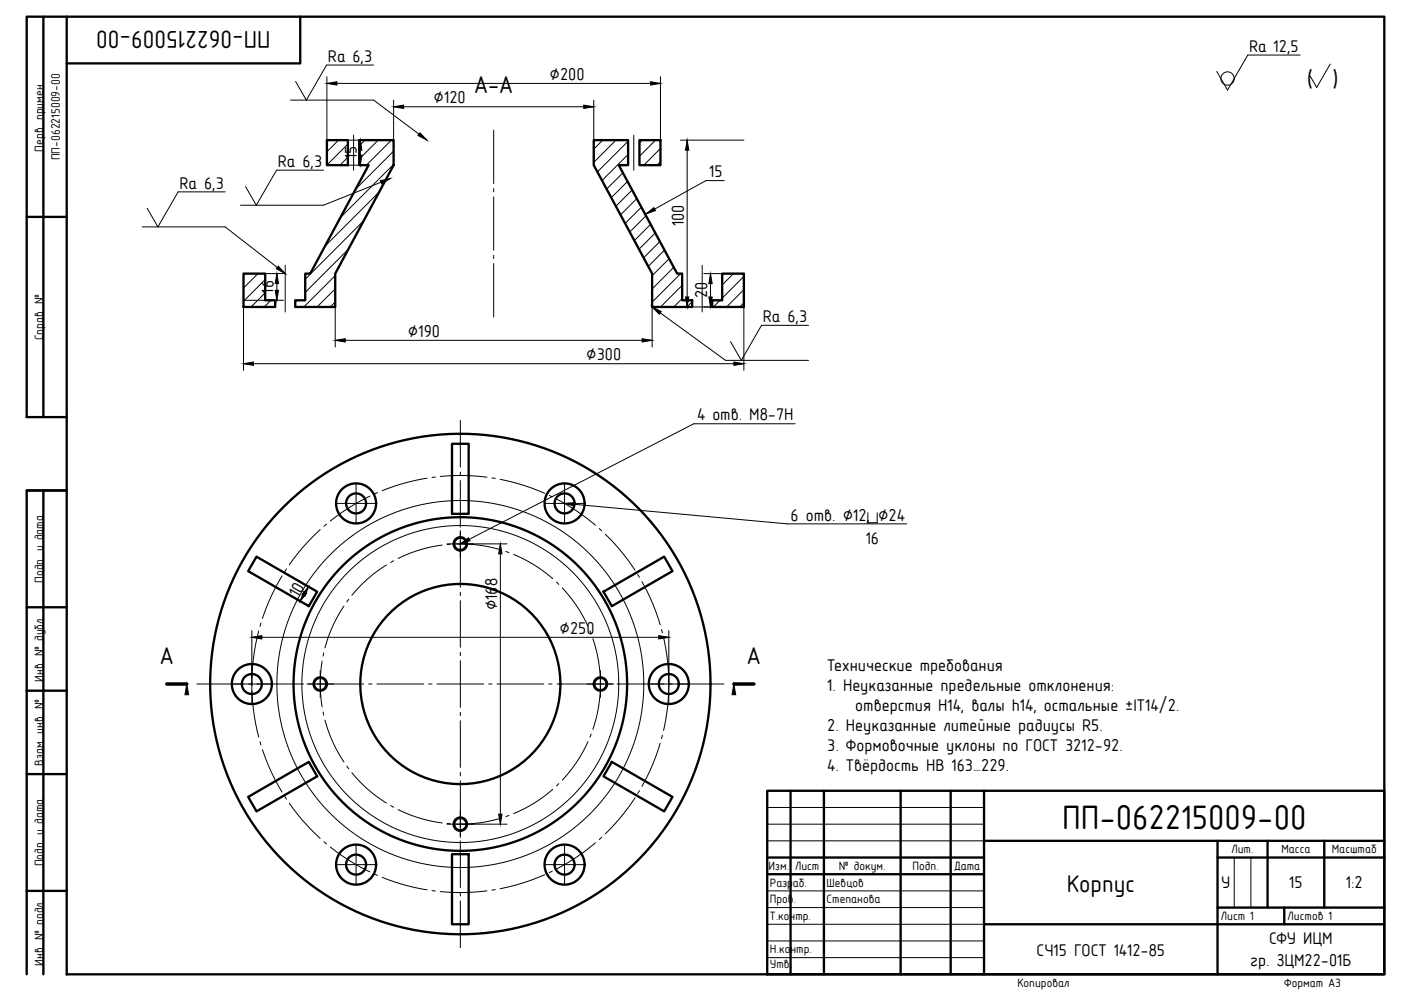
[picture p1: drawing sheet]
<svg xmlns="http://www.w3.org/2000/svg" width="420mm" height="297mm" viewBox="0 0 420 297" stroke-linecap="round" stroke-linejoin="round" font-family="sans-serif">
<g fill="#000" stroke="#000" stroke-width=".3">
<path d="M98 25l3-.5v1zM118 32l3-.5v1zM175 31.5l3 .5-3 .5zM195 24.5l3 .5-3 .5zM107.5 46.5h1l-.5 3zM108 42l.5 3h-1zM114 54.1l3-.6-2.6 1.6zM125.9 39.8l2.1 2.2-2.7-1.4zM206 42l.5 3h-1zM193.6 64.1l2.4-1.9 .5 .9zM82.5 87h1l-.5 3zM83 82l.5 3h-1z"/>
<path d="M83.4 79.8l2.1 2.2-2.7-1.4zM195.5 92l2.7 1.4-.6 .8zM205.5 89h1l-.5 3zM212.5 89h1l-.5 3zM213 82l.5 3h-1zM73 109l3-.5v1zM100.5 102l3-.5v1zM192.5 101.5l3 .5-3 .5zM220 108.5l3 .5-3 .5zM169.3 150.9l3-.3-.1 1zM92.5 175.8l-1.1 2.9-.8-.5zM138 163l2.4-1.8 .5 .9z"/>
<path d="M150 163l.5 3h-1zM75.5 191l3-.5v1zM91.1 177.3l.8 .5-1.9 2.4zM197.5 190.5l3 .5-3 .5zM56 205l.5 3.2h-1zM220 205l.5 3.2h-1.1zM149.5 244h1l-.5 3z"/>
</g>
<g fill="none" stroke="#000" stroke-width=".7">
<path d="M13 5v120M20 5h395v287h-395zM20 5h-12v120h12M90 5v14h-70M98 42h6.3v7.5h-6.3zM107.7 42h10.3v7.5l-17.5 32.5v10h-12v-2h3v-8h1.5l17.5-32.5h-2.8zM178 42h10.3v7.5h-2.8l17.5 32.5h1.5v8h3v2h-12v-10l-17.5-32.5zM191.7 42h6.3v7.5h-6.3zM8 65h12M73 82h6.5v8h3v2h-9.5zM216.5 82h6.5v10h-9.5v-2h3zM135.5 133h5v21h-5z"/>
<path d="M8 147h12h-12v145M13 147v145M76.9 166.8l18.2 10.5-2.5 4.4-18.2-10.5zM180.9 177.3l18.2-10.5 2.5 4.4-18.2 10.5zM8 182h12M8 207h12M8 232h12M74.4 238.8l18.2-10.5 2.5 4.4-18.2 10.5zM183.4 228.3l18.2 10.5-2.5 4.4-18.2-10.5zM230 237h185v55h-185zM237 237v55M247 237v55"/>
<path d="M270 237v55M285 237v55M295 237v55M135.5 256h5v21h-5zM230 257h65M295 252h120M365 257h50M365 252v40M380 252v20M397 252v20M8 267h12M230 262h65"/>
<path d="M295 277h120M365 272h50M385 272v5"/>
<circle cx="106.7" cy="150.9" r="6"/>
<circle cx="106.8" cy="150.9" r="3"/>
<circle cx="169.3" cy="150.9" r="6"/>
<circle cx="169.3" cy="150.9" r="3"/>
<circle cx="138" cy="163" r="2"/>
<circle cx="75.5" cy="205" r="3"/>
<circle cx="75.5" cy="205" r="6"/>
<circle cx="96" cy="205" r="2"/>
<circle cx="138" cy="205" r="30"/>
<circle cx="138" cy="205" r="50"/>
<circle cx="138" cy="205" r="75"/>
<circle cx="180" cy="205" r="2"/>
<circle cx="200.5" cy="205" r="6"/>
<circle cx="200.5" cy="205" r="3"/>
<circle cx="106.7" cy="259.1" r="6"/>
<circle cx="106.7" cy="259.1" r="3"/>
<circle cx="138" cy="247" r="2"/>
<circle cx="169.3" cy="259.1" r="6"/>
<circle cx="169.3" cy="259.1" r="3"/>
</g>
<g fill="none" stroke="#000" stroke-width=".3">
<path d="M112 19.5h-14.1l-6.1 10.5-3.2-5.6M389.7 16.5h-15.6l-6.1 10.5-3.2-5.6M398.8 19.2l-4.1 7-1.9-3.4M87.1 30h24.9l16 12M98 23v19h12M98 25h100M118 30v12M118 32h60M148 39v16M178 30v12M198 23v19M67.5 57.5h-14.1l-6.1 10.5-3.2-5.6"/>
<path d="M97 51h-14.1l-6.1 10.5-3.2-5.6M101.5 42l-3.5 3.5M104.3 47.1l-2.4 2.4M104.3 43.2l-6.3 6.3h12M106 40.5v10.5M108 42v7.5M109.4 42l-1.7 1.7M113.4 42l-5.7 5.7M113.7 57.6l-16.3 16.2M117 53.5l-20 8h-24.9M117.3 42l-7.5 7.5M118 49.3l-16 15.9"/>
<path d="M118 45.3l-11.3 11.3M148 56.5v1M148 59v16M180.7 42l-2.7 2.7M184.7 42l-6.7 6.7M186.7 51.8l-4.8 4.9M188.1 54.4l-4.9 4.8M188.3 46.3l-7.8 7.8M188.3 42.3l-9.2 9.2M189.5 56.9l-4.9 4.9M190 40.5v10.5M190.9 59.5l-4.9 4.9"/>
<path d="M192.6 42l-.9 .9M196.5 42l-4.8 4.8M198 48.5l-1 1M198 44.5l-5 5M204 42h19M206 42v50M217.1 54.1h-5.5l-18 10M42.6 68h24.9l18 14M85.5 79.5v14M104.4 74.7l-12.9 12.9M109 66.1l-17.5 17.6M148 76.5v1"/>
<path d="M148 79v16M192.3 62.1l-4.9 4.9M193.7 64.7l-4.9 4.8M195.1 67.2l-4.9 4.9M196.4 69.8l-4.8 4.9M197.8 72.4l-4.9 4.9M199.2 75l-4.9 4.8M200.6 77.5l-5.1 5.1M210.5 79.5v14M73 92v19M73 82h12M73 90h12"/>
<path d="M73.4 82l-.4 .4M77.3 82l-4.3 4.3M79.5 87.8l-4.2 4.2M79.5 83.8l-6.5 6.5M81.2 90l-2 2M83 82v8M89.1 90l-.6 .6M100.5 90.5l-1.5 1.5M100.5 86.6l-5.4 5.4M100.5 82.6l-9.4 9.4M100.5 92v12M202 80.1l-6.5 6.5"/>
<path d="M204 92h19v19M204 82l-8.5 8.5M204.5 89.5l-2.5 2.5M204.5 85.5l-6.5 6.5M207.5 90.4l-1.6 1.6M211 82h12M213 82v10M215.8 90l-2 2M219.9 82l-3.4 3.4M223 90.8l-1.2 1.2M223 86.8l-5.2 5.2M223 82.8l-6.5 6.5"/>
<path d="M242.4 97.5h-14.1l-6.1 10.5-3.2-5.6M73 109h150M100.5 102h95M195.5 104v-12l22 16h24.9M138 126v14M238.3 127h-30.3l-70 36M96 158.7a61.6 61.6 0 0 0-9.3 10.5M97.9 157.1l-.8 .6M100.7 150.9h12M106.7 144.9v12M110.9 148.7l-6.6 3.7-5.3 3.7M113.2 147.7l-1 .4"/>
<path d="M128 143.3l-7.8 1.8-5.7 2M130.5 143l-1 .1M132 142.8l7.6-.3 6.4 .5M138 141.5v1M138 144v14M138 159v17M147.5 143.2l1 .2M149.9 143.7a61.6 61.6 0 0 1 13.4 4.2M163.3 150.9h12M164.7 148.5l.9 .4M166.9 149.6a61.7 61.7 0 0 1 11.6 7.8M169.3 144.9v12"/>
<path d="M169.3 150.9l66.7 6.1h35.8M179.6 158.4l.8 .7M260.2 153.7v2.9h2.8v-2.9M81.3 175.2l10.4 6M83.8 170.8l10.4 6M84.6 172.6a61.7 61.7 0 0 0-5.9 12.7M85.9 170.5l-.5 .8M92.5 175.8l-2.5 4.4M104.6 179.6l-.6 .8M115.9 169.3a41.7 41.7 0 0 0-10.4 9.1M118 168.1l-.9 .4M132.6 163.4a41.6 41.6 0 0 0-13.2 4"/>
<path d="M134 163h18M135 163.1l-1 .1M136.5 163a41.6 41.6 0 0 1 13.7 1.8M138 177.5v1M150 163v84M151.6 165.3l1 .3M154 166.2a41.6 41.6 0 0 1 11.7 7.2M166.8 174.4l.7 .7M168.6 176.2a41.7 41.7 0 0 1 7.7 11.5M181.5 160.1l4.2 4.5 4.7 6.3M191.2 172.2l.5 .8M192.4 174.3l3.5 7.2 2 5.7"/>
<path d="M75.5 189v22M75.5 191h125M77.6 189.1l-1.3 6.1-.8 7.8M78.2 186.7l-.2 1M96.6 198.1a41.7 41.7 0 0 0 0 13.8M97.1 195.6l-.3 1M103.1 181.6a41.7 41.7 0 0 0-5.7 12.6M138 180v14M138 195.5v1M138 198v14M176.9 189.1l.3 .9M177.7 191.4a41.9 41.9 0 0 1 0 27.2"/>
<path d="M198.3 188.7l.3 .9M198.9 191.1a62.1 62.1 0 0 1 0 27.8M200.5 189v22M59 205h32M75.5 204.5v1M75.5 207l.8 7.8 1.3 6.1M92 205h17M96 201v8M96.8 213.4l.3 1M97.4 215.8a41.7 41.7 0 0 0 5.7 12.6M110.5 205h1M113 205h14"/>
<path d="M128.5 205h1M131 205h14M138 213.5v1M138 216v14M146.5 205h1M149 205h14M164.5 205h1M167 205h17M180 201v8M185 205h32M78 222.3l.2 1M78.7 224.7a61.7 61.7 0 0 0 5.9 12.7"/>
<path d="M85.4 238.7l.5 .8M104 229.6l.6 .8M105.5 231.6a41.7 41.7 0 0 0 10.4 9.1M138 231.5v1M138 234v17M165.7 236.6a41.6 41.6 0 0 1-11.7 7.2M167.5 234.9l-.7 .7M176.3 222.3a41.7 41.7 0 0 1-7.7 11.5M177.2 220l-.3 .9M190.4 239.1l-4.7 6.3-4.2 4.5M191.7 237l-.5 .8M197.9 222.8l-2 5.7-3.5 7.2"/>
<path d="M198.6 220.4l-.3 .9M86.7 240.8a61.6 61.6 0 0 0 9.3 10.5M97.1 252.3l.8 .6M99 253.9l5.3 3.7 6.6 3.7M100.7 259.1h12M106.7 253.1v12M117.1 241.5l.9 .4M119.4 242.6a41.6 41.6 0 0 0 13.2 4M134 247h18M134 246.8l1 .1M138 252v14M150.2 245.2a41.6 41.6 0 0 1-13.7 1.8"/>
<path d="M152.6 244.4l-1 .3M163.3 259.1h12M169.3 253.1v12M178.5 252.6a61.7 61.7 0 0 1-11.6 7.8M180.4 250.9l-.8 .7M230 247h65M230 252h65M230 242h65M370 257v15M375 257v15M112.2 261.9l1 .4M114.5 262.9l5.7 2 7.8 1.8"/>
<path d="M129.5 266.9l1 .1M138 267.5v1M138 270v14M146 267l-6.4 .5-7.6-.3M148.5 266.6l-1 .2M163.3 262.1a61.6 61.6 0 0 1-13.4 4.2M165.6 261.1l-.9 .4M230 277h65M230 272h65M230 267h65M230 287h65M230 282h65"/>
<circle cx="368" cy="23.5" r="2"/>
<circle cx="138" cy="163" r="1.65"/>
<circle cx="96" cy="205" r="1.65"/>
<circle cx="138" cy="205" r="55"/>
<circle cx="138" cy="205" r="47.5"/>
<circle cx="180" cy="205" r="1.65"/>
<circle cx="138" cy="247" r="1.65"/>
</g>
<path d="M50 205h6M220 205h6" fill="none" stroke="#000" stroke-width="1.1"/>
<text font-size="11.9" x="318.4" y="248.4">ПП-062215009-00</text>
<g font-size="8.5">
<text x="81.1" y="9.2" transform="rotate(-180 81.1 9.2)">ПП-062215009-00</text>
<text x="142.2" y="28">А-А</text>
<text x="48" y="199">А</text>
<text x="224" y="199">А</text>
<text x="319.8" y="267.3">Корпус</text>
</g>
<text font-size="8.3" x="391.7" y="26">( )</text>
<g font-size="6">
<text x="374.5" y="15.6">Ra 12,5</text>
<text x="98.3" y="18.6">Ra 6,3</text>
<text x="164.8" y="24">⌀200</text>
<text x="130" y="31">⌀120</text>
<text x="107" y="47.8" transform="rotate(-90 107 47.8)">15</text>
<text x="83.3" y="50.1">Ra 6,3</text>
<text x="212.6" y="53.1">15</text>
<text x="53.8" y="56.6">Ra 6,3</text>
<text x="205" y="67.7" transform="rotate(-90 205 67.7)">100</text>
<text x="82" y="88" transform="rotate(-90 82 88)">16</text>
<text x="212" y="89.4" transform="rotate(-90 212 89.4)">20</text>
<text x="122.3" y="101">⌀190</text>
<text x="228.7" y="96.6">Ra 6,3</text>
<text x="175.8" y="108">⌀300</text>
<text x="209" y="126">4 отв. М8-7Н</text>
<text x="237" y="156">6 отв. ⌀12,</text>
<text x="263.2" y="156">⌀24</text>
<text x="259.5" y="163.1">16</text>
<text x="89.4" y="179.2" transform="rotate(-60 89.4 179.2)">10</text>
<text x="149" y="182.9" transform="rotate(-90 149 182.9)">⌀168</text>
<text x="167.8" y="190">⌀250</text>
<text x="248" y="201">Технические требования</text>
<text x="248" y="207">1. Неуказанные предельные отклонения:</text>
<text x="256.4" y="213">отверстия H14, валы h14, остальные ±IT14/2.</text>
<text x="248" y="219">2. Неуказанные литейные радиусы R5.</text>
<text x="248" y="225">3. Формовочные уклоны по ГОСТ 3212-92.</text>
<text x="248" y="231">4. Твёрдость НВ 163…229.</text>
<text x="366.1" y="266">У</text>
<text x="386.5" y="266">15</text>
<text x="403.5" y="266">1:2</text>
<text x="310.7" y="286.4">СЧ15 ГОСТ 1412-85</text>
<text x="380.5" y="282.9">СФУ ИЦМ</text>
<text x="374.8" y="289.4">гр. ЗЦМ22-01Б</text>
</g>
<g font-size="4.2">
<text x="13" y="45.4" transform="rotate(-90 13 45.4)">Перв. примен.</text>
<text x="18" y="48" transform="rotate(-90 18 48)">ПП-062215009-00</text>
<text x="13" y="102" transform="rotate(-90 13 102)">Справ. №</text>
<text x="13" y="174.6" transform="rotate(-90 13 174.6)">Подп. и дата</text>
<text x="13" y="204.4" transform="rotate(-90 13 204.4)">Инв. № дубл.</text>
<text x="13" y="229.4" transform="rotate(-90 13 229.4)">Взам. инв. №</text>
<text x="369.2" y="255.7">Лит.</text>
<text x="384.1" y="255.7">Масса</text>
<text x="399.3" y="255.7">Масштаб</text>
<text x="13" y="259.6" transform="rotate(-90 13 259.6)">Подп. и дата</text>
<text x="230.4" y="260.7">Изм.</text>
<text x="238.3" y="260.7">Лист</text>
<text x="251.4" y="260.7">№ докум.</text>
<text x="273.5" y="260.7">Подп.</text>
<text x="286.1" y="260.7">Дата</text>
<text x="230.8" y="265.7">Разраб.</text>
<text x="247.8" y="265.7">Шевцов</text>
<text x="230.8" y="270.7">Пров</text>
<text x="230.8" y="275.7">Т.контр.</text>
<text x="237.9" y="270.7">.</text>
<text x="247.8" y="270.7">Степанова</text>
<text x="366" y="275.7">Лист 1</text>
<text x="386" y="275.7">Листов 1</text>
<text x="230.8" y="285.7">Н.контр.</text>
<text x="13" y="289.4" transform="rotate(-90 13 289.4)">Инв. № подл.</text>
<text x="230.8" y="290.2">Утв.</text>
<text x="305" y="295.8">Копировал</text>
<text x="385" y="295.8">Формат A3</text>
</g>
</svg>
